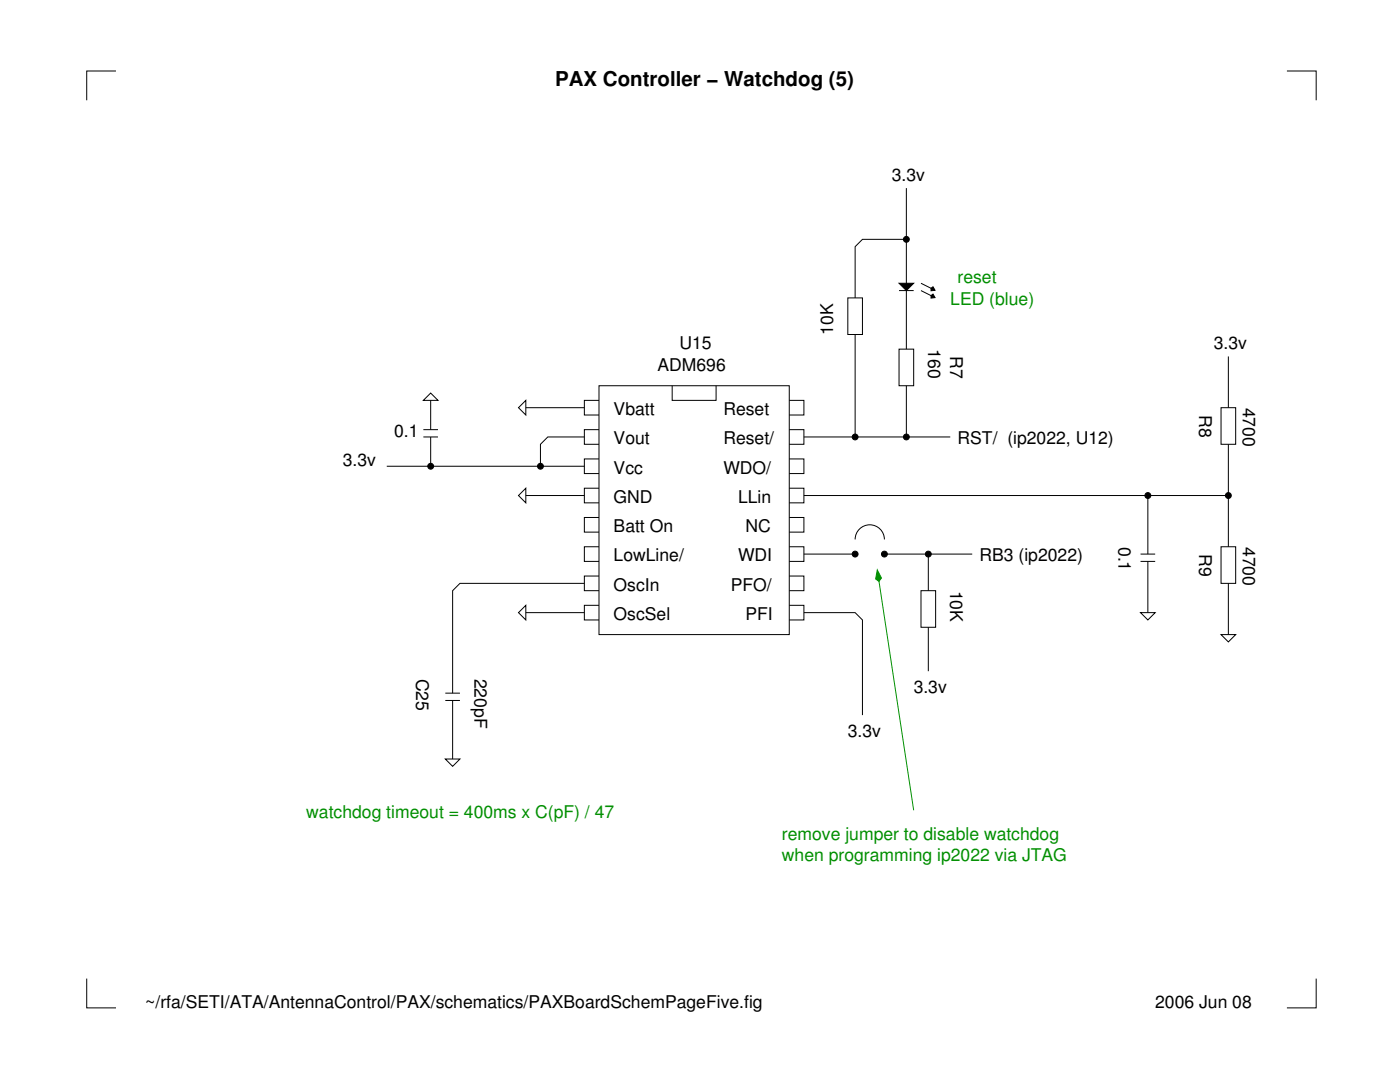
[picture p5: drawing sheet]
<svg xmlns="http://www.w3.org/2000/svg" width="279mm" height="216mm" viewBox="0 0 279 216" stroke-linecap="round" stroke-linejoin="round" font-family="sans-serif">
<g fill="none" stroke="#000" stroke-width=".2">
<path d="M23.1 14.2h-5.8v5.8M256.8 14.2h5.9v5.8M86 78.4l1.4 1.5h-2.9zM86 79.9v5.8M119.5 77h38v49.6h-38zM119.5 79.9h-2.9v2.9h2.9M134.1 77v2.9h8.8v-2.9M157.5 79.9h2.9v2.9h-2.9M77.2 93h39.4M84.5 87.2h2.9M84.5 85.7h2.9M86 87.2v5.8"/>
<path d="M103.5 81.4l1.4-1.5v2.9zM104.9 97.4v2.9l-1.4-1.4zM104.9 98.9h11.7M104.9 81.4h11.7M116.6 87.2h-7.3l-1.4 1.5v4.3M119.5 85.7h-2.9v3h2.9M119.5 91.6h-2.9v2.9h2.9M119.5 97.4h-2.9v2.9h2.9M157.5 91.6h2.9v2.9h-2.9M157.5 85.7h2.9v3h-2.9M157.5 97.4h2.9v2.9h-2.9M116.6 116.4h-24.8l-1.5 1.5v20.4"/>
<path d="M119.5 103.3h-2.9v2.9h2.9M119.5 109.1h-2.9v2.9h2.9M119.5 114.9h-2.9v3h2.9M157.5 103.3h2.9v2.9h-2.9M157.5 109.1h2.9v2.9h-2.9M157.5 114.9h2.9v3h-2.9M160.4 110.6h10.3M170.7 107.6a2.92 2.92 0 0 1 2.9-2.9 2.92 2.92 0 0 1 2.9 2.9M176.5 110.6h17.5M183.8 117.9h2.9v7.3h-2.9zM185.3 110.6v7.3M88.9 138.3h2.9"/>
<path d="M88.9 139.8h2.9M90.3 139.8v11.7M103.5 122.2l1.4-1.4v2.9zM104.9 122.2h11.7M119.5 120.8h-2.9v2.9h2.9M157.5 120.8h2.9v2.9h-2.9M160.4 122.2h10.3l1.4 1.5v19M185.3 125.2v8.7M88.9 151.5h2.9l-1.5 1.4zM17.3 195.3v5.8h5.8M262.7 195.3v5.8h-5.9"/>
<circle cx="180.9" cy="47.8" r=".58"/>
<circle cx="86" cy="93" r=".58"/>
<circle cx="107.9" cy="93" r=".58"/>
<circle cx="170.7" cy="87.2" r=".58"/>
<circle cx="180.9" cy="87.2" r=".58"/>
<circle cx="229.1" cy="98.9" r=".58"/>
<circle cx="245.1" cy="98.9" r=".58"/>
<circle cx="170.7" cy="110.6" r=".58"/>
<circle cx="176.5" cy="110.6" r=".58"/>
<circle cx="185.3" cy="110.6" r=".58"/>
</g>
<g fill="#000">
<circle cx="180.9" cy="47.8" r=".58"/>
<circle cx="86" cy="93" r=".58"/>
<circle cx="107.9" cy="93" r=".58"/>
<circle cx="170.7" cy="87.2" r=".58"/>
<circle cx="180.9" cy="87.2" r=".58"/>
<circle cx="229.1" cy="98.9" r=".58"/>
<circle cx="245.1" cy="98.9" r=".58"/>
<circle cx="170.7" cy="110.6" r=".58"/>
<circle cx="176.5" cy="110.6" r=".58"/>
<circle cx="185.3" cy="110.6" r=".58"/>
</g>
<path d="M175 113.5l7.3 48.2" fill="none" stroke="#008f00" stroke-width=".2"/>
<path d="M175.1 113.7l.8 1.7-.5 .6-.7-.5z" fill-rule="evenodd" fill="#008f00"/>
<path d="M175.1 113.7l.8 1.7-.5 .6-.7-.5z" fill="none" stroke="#008f00" stroke-width=".2"/>
<g fill="none" stroke="#000" stroke-width=".2">
<path d="M180.9 37.5v32.2M169.2 59.4h2.9v7.3h-2.9zM179.4 56.5h2.9l-1.4 1.5zM179.4 58h2.9M180.9 47.8h-8.8l-1.4 1.4v10.2M183.8 58l2.9 1.4M183.8 56.5l2.9 1.5M185.8 59l.4-.3 .4 .7-.8 .1zM185.8 57.5l.4-.3 .4 .7-.8 .1zM170.7 66.7v20.5M179.4 69.7h2.9v7.3h-2.9zM180.9 77v10.2"/>
<path d="M245.1 71.1v10.3M160.4 87.2h29.2M160.4 98.9h84.7M229.1 98.9v11.7M243.7 81.4h2.9v7.3h-2.9zM245.1 88.7v20.4M227.6 110.6h2.9M227.6 112h2.9M229.1 112v10.2M243.7 109.1h2.9v7.3h-2.9zM245.1 116.4v10.2M227.6 122.2h2.9l-1.4 1.5z"/>
<path d="M243.7 126.6h2.9l-1.5 1.5z"/>
</g>
<g fill="#000">
<path d="M179.4 56.5h2.9l-1.4 1.5z"/>
<path d="M185.8 59l.4-.3 .4 .7-.8 .1z" fill-rule="evenodd"/>
<path d="M185.8 57.5l.4-.3 .4 .7-.8 .1z" fill-rule="evenodd"/>
</g>
<text font-size="4.1" x="110.8" y="17.1">PAX Controller − Watchdog (5)</text>
<g font-size="3.5">
<text x="178" y="36.1">3.3v</text>
<text x="135.6" y="69.7">U15</text>
<text x="166.3" y="66.7" transform="rotate(-90 166.3 66.7)">10K</text>
<text x="185.3" y="69.7" transform="rotate(90 185.3 69.7)">160</text>
<text x="189.6" y="71.1" transform="rotate(90 189.6 71.1)">R7</text>
<text x="242.2" y="69.7">3.3v</text>
<text x="131.2" y="74">ADM696</text>
<text x="122.5" y="82.8">Vbatt</text>
<text x="144.4" y="82.8">Reset</text>
<text x="239.3" y="82.8" transform="rotate(90 239.3 82.8)">R8</text>
<text x="248.1" y="81.4" transform="rotate(90 248.1 81.4)">4700</text>
<text x="78.6" y="87.2">0.1</text>
<text x="122.5" y="88.7">Vout</text>
<text x="144.4" y="88.7">Reset/</text>
<text x="191.1" y="88.7">RST/ (ip2022, U12)</text>
<text x="68.4" y="93">3.3v</text>
<text x="122.5" y="94.5">Vcc</text>
<text x="144.4" y="94.5">WDO/</text>
<text x="122.5" y="100.3">GND</text>
<text x="147.3" y="100.3">LLin</text>
<text x="122.5" y="106.2">Batt On</text>
<text x="148.8" y="106.2">NC</text>
<text x="122.5" y="112">LowLine/</text>
<text x="147.3" y="112">WDI</text>
<text x="195.5" y="112">RB3 (ip2022)</text>
<text x="223.2" y="109.1" transform="rotate(90 223.2 109.1)">0.1</text>
<text x="239.3" y="110.6" transform="rotate(90 239.3 110.6)">R9</text>
<text x="248.1" y="109.1" transform="rotate(90 248.1 109.1)">4700</text>
<text x="122.5" y="117.9">OscIn</text>
<text x="145.8" y="117.9">PFO/</text>
<text x="189.6" y="117.9" transform="rotate(90 189.6 117.9)">10K</text>
<text x="122.5" y="123.7">OscSel</text>
<text x="148.8" y="123.7">PFI</text>
<text x="83" y="135.4" transform="rotate(90 83 135.4)">C25</text>
<text x="94.7" y="135.4" transform="rotate(90 94.7 135.4)">220pF</text>
<text x="182.3" y="138.3">3.3v</text>
<text x="169.2" y="147.1">3.3v</text>
<text x="29" y="201.1">~/rfa/SETI/ATA/AntennaControl/PAX/schematics/PAXBoardSchemPageFive.fig</text>
<text x="230.5" y="201.1">2006 Jun 08</text>
</g>
<g font-size="3.5" fill="#008f00">
<text x="191.1" y="56.5">reset</text>
<text x="189.6" y="60.9">LED (blue)</text>
<text x="61.1" y="163.1">watchdog timeout = 400ms x C(pF) / 47</text>
<text x="156.1" y="167.5">remove jumper to disable watchdog</text>
<text x="156.1" y="171.9">when programming ip2022 via JTAG</text>
</g>
</svg>
